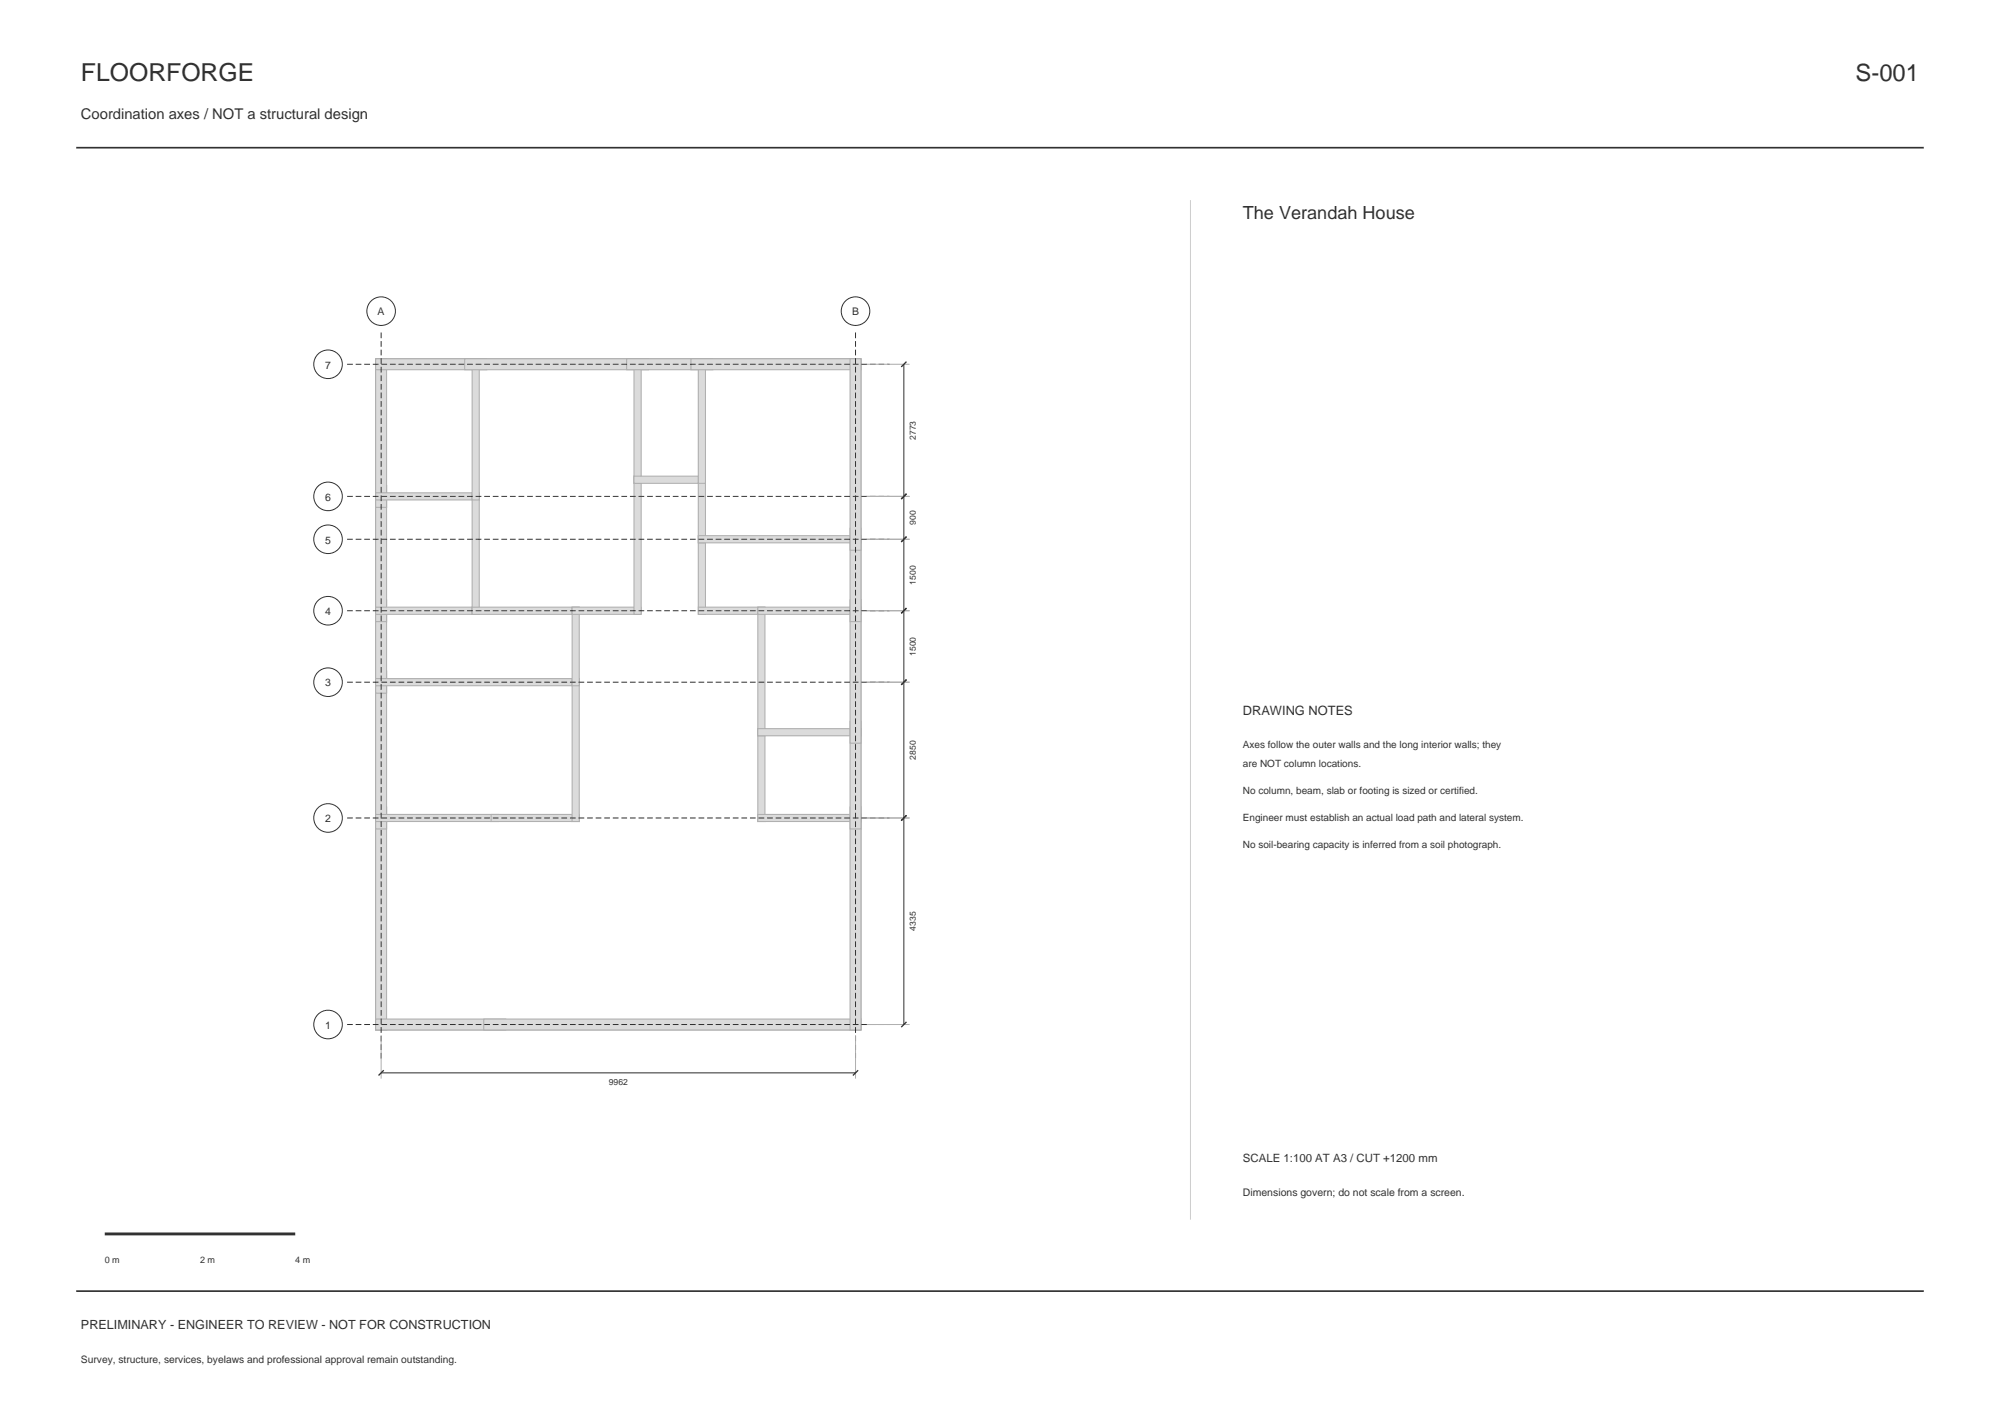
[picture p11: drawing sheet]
<svg xmlns="http://www.w3.org/2000/svg" width="420mm" height="297mm" viewBox="0 0 420 297" stroke-linecap="round" stroke-linejoin="round" font-family="sans-serif">
<path d="M16 31h388M16 271h388" fill="none" stroke="#25372f" stroke-width=".35"/>
<path d="M78.9 75.3h101.9v140.9h-101.9z" fill="none" stroke="#a8afa4" stroke-width=".21"/>
<g fill="#d9ddd6" stroke="#a8afa4" stroke-width=".21">
<path d="M78.9 169.4h2.3v46.8h-2.3z" fill-rule="evenodd"/>
<path d="M78.9 213.9h27.3v2.3h-27.3z" fill-rule="evenodd"/>
<path d="M78.9 140.9h2.3v33.1h-2.3z" fill-rule="evenodd"/>
<path d="M78.9 170.9h25.7v1.5h-25.7z" fill-rule="evenodd"/>
<path d="M78.9 125.9h2.3v19.6h-2.3z" fill-rule="evenodd"/>
<path d="M78.9 142.4h42.7v1.5h-42.7z" fill-rule="evenodd"/>
<path d="M78.9 101.9h2.3v28.6h-2.3z" fill-rule="evenodd"/>
<path d="M78.9 127.4h21.7v1.5h-21.7z" fill-rule="evenodd"/>
<path d="M78.9 75.3h2.3v31.2h-2.3z" fill-rule="evenodd"/>
<path d="M78.9 103.4h21.7v1.5h-21.7z" fill-rule="evenodd"/>
<path d="M78.9 75.3h23.3v2.3h-23.3z" fill-rule="evenodd"/>
<path d="M99.1 103.4h1.5v25.5h-1.5z" fill-rule="evenodd"/>
<path d="M99.1 127.4h22.5v1.5h-22.5z" fill-rule="evenodd"/>
<path d="M99.1 75.3h1.5v29.6h-1.5z" fill-rule="evenodd"/>
<path d="M97.6 75.3h38.6v2.3h-38.6z" fill-rule="evenodd"/>
<path d="M101.6 213.9h79.2v2.3h-79.2z" fill-rule="evenodd"/>
<path d="M103.1 170.9h18.5v1.5h-18.5z" fill-rule="evenodd"/>
<path d="M120.1 142.4h1.5v30h-1.5z" fill-rule="evenodd"/>
<path d="M120.1 127.4h1.5v16.5h-1.5z" fill-rule="evenodd"/>
<path d="M120.1 127.4h14.5v1.5h-14.5z" fill-rule="evenodd"/>
<path d="M133.1 99.9h1.5v29h-1.5z" fill-rule="evenodd"/>
<path d="M133.1 75.3h1.5v26.1h-1.5z" fill-rule="evenodd"/>
<path d="M133.1 99.9h15v1.5h-15z" fill-rule="evenodd"/>
<path d="M131.6 75.3h18.1v2.3h-18.1z" fill-rule="evenodd"/>
<path d="M146.6 112.4h1.5v16.5h-1.5z" fill-rule="evenodd"/>
<path d="M146.6 127.4h14v1.5h-14z" fill-rule="evenodd"/>
<path d="M146.6 99.9h1.5v14h-1.5z" fill-rule="evenodd"/>
<path d="M146.6 112.4h34.2v1.5h-34.2z" fill-rule="evenodd"/>
<path d="M146.6 75.3h1.5v26.1h-1.5z" fill-rule="evenodd"/>
<path d="M145.1 75.3h35.7v2.3h-35.7z" fill-rule="evenodd"/>
<path d="M159.1 152.9h1.5v19.5h-1.5z" fill-rule="evenodd"/>
<path d="M159.1 170.9h21.7v1.5h-21.7z" fill-rule="evenodd"/>
<path d="M159.1 127.4h1.5v27h-1.5z" fill-rule="evenodd"/>
<path d="M159.1 152.9h21.7v1.5h-21.7z" fill-rule="evenodd"/>
<path d="M159.1 127.4h21.7v1.5h-21.7z" fill-rule="evenodd"/>
<path d="M178.5 169.4h2.3v46.8h-2.3z" fill-rule="evenodd"/>
<path d="M178.5 151.4h2.3v22.6h-2.3z" fill-rule="evenodd"/>
<path d="M178.5 125.9h2.3v30.1h-2.3z" fill-rule="evenodd"/>
<path d="M178.5 110.9h2.3v19.6h-2.3z" fill-rule="evenodd"/>
<path d="M178.5 75.3h2.3v40.2h-2.3z" fill-rule="evenodd"/>
</g>
<path d="M72.9 76.5h113.9M72.9 113.2h113.9M72.9 104.2h113.9M72.9 128.2h113.9M72.9 143.2h113.9M72.9 171.7h113.9M72.9 215h113.9M80 222.2v-152.9M179.7 222.2v-152.9" fill="none" stroke="#25372f" stroke-width=".21" stroke-dasharray="1.2 .6" stroke-linecap="butt"/>
<g fill="none" stroke="#25372f" stroke-width=".21">
<path d="M189.8 76.5v138.5M80 225.2h99.7"/>
<circle cx="68.9" cy="76.5" r="3"/>
<circle cx="80" cy="65.3" r="3"/>
<circle cx="179.7" cy="65.3" r="3"/>
<circle cx="68.9" cy="113.2" r="3"/>
<circle cx="68.9" cy="104.2" r="3"/>
<circle cx="68.9" cy="128.2" r="3"/>
<circle cx="68.9" cy="143.2" r="3"/>
<circle cx="68.9" cy="171.7" r="3"/>
<circle cx="68.9" cy="215" r="3"/>
</g>
<path d="M182 76.5h9M182 113.2h9M182 104.2h9M182 128.2h9M182 143.2h9M182 171.7h9M80 217.4v9M179.7 217.4v9M182 215h9" fill="none" stroke="#a8afa4" stroke-width=".21"/>
<path d="M190.4 75.9l-1.1 1.1M190.4 112.6l-1.1 1.1M190.4 103.6l-1.1 1.1M190.4 127.6l-1.1 1.1M190.4 142.6l-1.1 1.1M190.4 171.1l-1.1 1.1M190.4 214.5l-1.1 1.1M80.6 224.6l-1.1 1.1M180.2 224.6l-1.1 1.1" fill="none" stroke="#25372f" stroke-width=".28"/>
<path d="M250 42v214" fill="none" stroke="#c9d0c7" stroke-width=".21"/>
<path d="M22 259h40" fill="none" stroke="#25372f" stroke-width=".6"/>
<text font-size="5.2" fill="#25372f" x="17" y="17">FLOORFORGE</text>
<text font-size="5" fill="#25372f" x="389.7" y="17">S-001</text>
<text font-size="3.8" fill="#25372f" x="261" y="46">The Verandah House</text>
<text font-size="3.1" fill="#25372f" x="17" y="25">Coordination axes / NOT a structural design</text>
<text font-size="2.7" fill="#25372f" x="261" y="150">DRAWING NOTES</text>
<text font-size="2.6" fill="#25372f" x="17" y="279">PRELIMINARY - ENGINEER TO REVIEW - NOT FOR CONSTRUCTION</text>
<text font-size="2.4" fill="#25372f" x="261" y="244">SCALE 1:100 AT A3 / CUT +1200 mm</text>
<g font-size="2.2" fill="#25372f">
<text x="79.3" y="66.2">A</text>
<text x="178.9" y="66.2">B</text>
<text x="68.3" y="77.4">7</text>
<text x="68.3" y="105.1">6</text>
<text x="68.3" y="114.1">5</text>
<text x="68.3" y="129.1">4</text>
<text x="68.3" y="144.1">3</text>
<text x="68.3" y="172.6">2</text>
<text x="68.3" y="215.9">1</text>
<text x="261" y="251">Dimensions govern; do not scale from a screen.</text>
</g>
<g font-size="2.1" fill="#25372f">
<text x="261" y="157">Axes follow the outer walls and the long interior walls; they</text>
<text x="261" y="160.9">are NOT column locations.</text>
<text x="261" y="166.6">No column, beam, slab or footing is sized or certified.</text>
<text x="261" y="172.3">Engineer must establish an actual load path and lateral system.</text>
<text x="261" y="178">No soil-bearing capacity is inferred from a soil photograph.</text>
<text x="17" y="286">Survey, structure, services, byelaws and professional approval remain outstanding.</text>
</g>
<g font-size="1.9" fill="#25372f">
<text x="22" y="265">0 m</text>
<text x="42" y="265">2 m</text>
<text x="62" y="265">4 m</text>
</g>
<g font-size="1.8" fill="#25372f">
<text x="192.3" y="92.3" transform="rotate(-90 192.3 92.3)">2773</text>
<text x="192.3" y="110.2" transform="rotate(-90 192.3 110.2)">900</text>
<text x="192.3" y="122.7" transform="rotate(-90 192.3 122.7)">1500</text>
<text x="192.3" y="137.7" transform="rotate(-90 192.3 137.7)">1500</text>
<text x="192.3" y="159.4" transform="rotate(-90 192.3 159.4)">2850</text>
<text x="192.3" y="195.4" transform="rotate(-90 192.3 195.4)">4335</text>
<text x="127.8" y="227.7">9962</text>
</g>
</svg>
